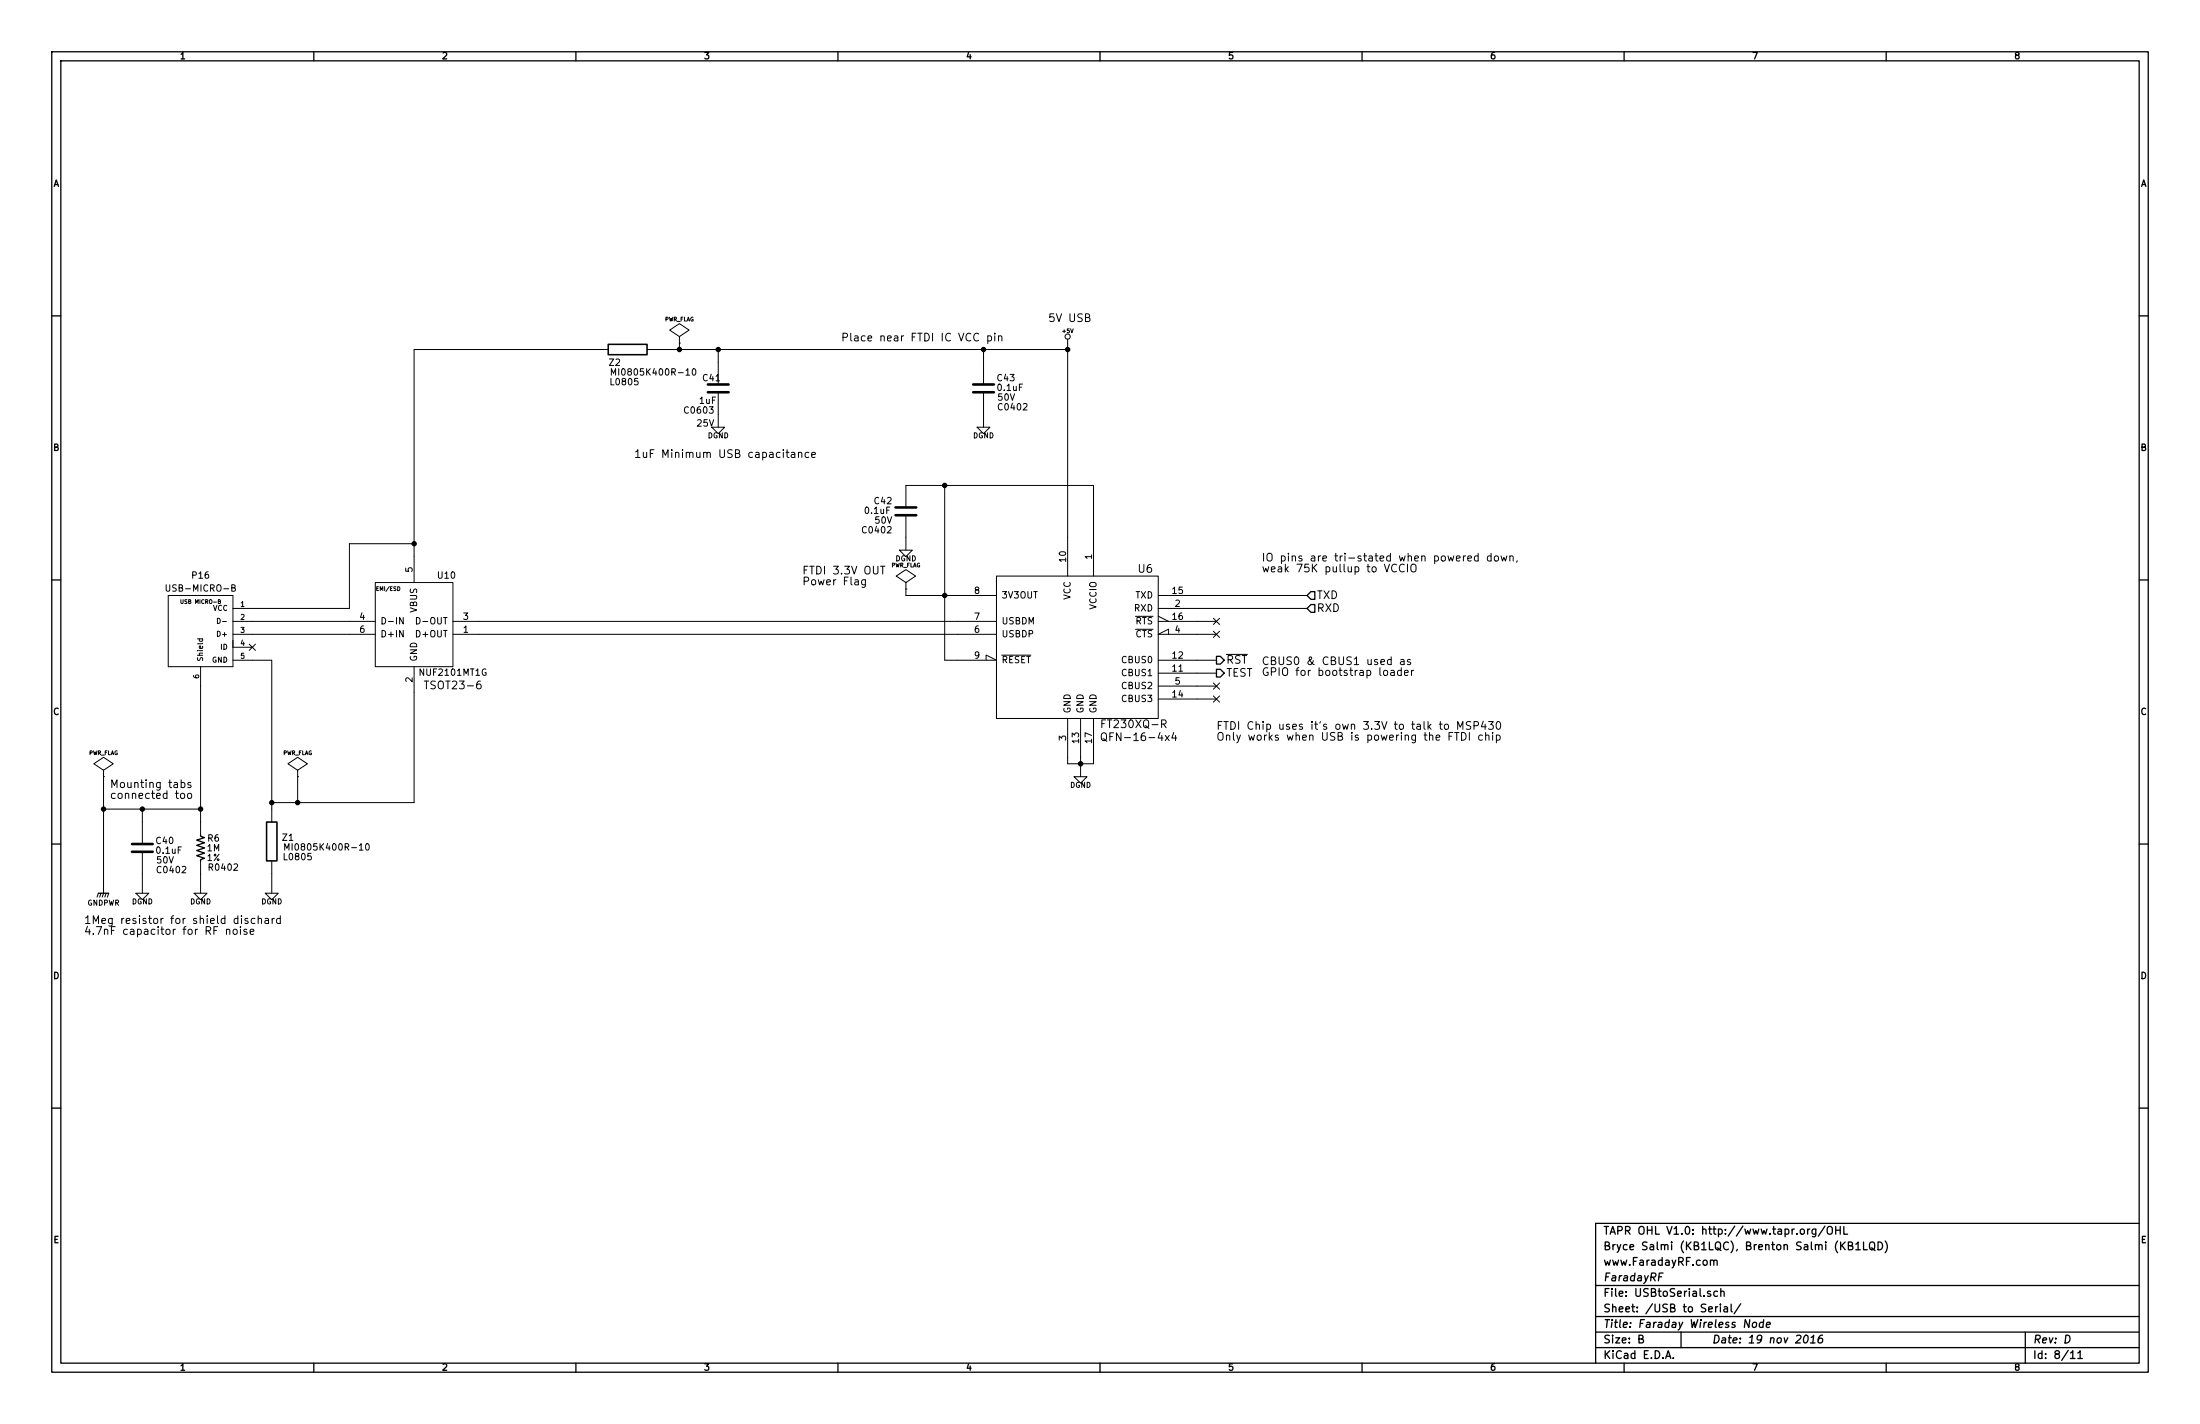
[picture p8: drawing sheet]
EESchema Schematic File Version 2
LIBS:power
LIBS:conn
LIBS:device
LIBS:74xgxx
LIBS:KB1LQC
LIBS:Faraday-cache
EELAYER 27 0
EELAYER END
$Descr B 17000 11000
encoding utf-8
Sheet 8 11
Title "Faraday Wireless Node"
Date "19 nov 2016"
Rev "D"
Comp "FaradayRF"
Comment1 "www.FaradayRF.com"
Comment2 "Bryce Salmi (KB1LQC), Brenton Salmi (KB1LQD)"
Comment3 "TAPR OHL V1.0: http://www.tapr.org/OHL"
Comment4 ""
$EndDescr
$Comp
L MI0805K400R-10 Z1
U 1 1
P 2100 6500
F 0 "Z1" H 2225 6525 50  0000 C CNN
F 1 "MI0805K400R-10" H 2525 6450 50  0000 C CNN
F 2 "L0805" H 2300 6375 50  0000 C CNN
F 3 "" H 2100 6500 60  0000 C CNN
	1    2100 6500
	1    0    0    -1  
$EndComp
$Comp
L PWR_FLAG #FLG073
U 1 1
P 800 6000
F 0 "#FLG073" H 800 6095 30  0001 C CNN
F 1 "PWR_FLAG" H 800 6180 30  0000 C CNN
F 2 "" H 800 6000 60  0000 C CNN
F 3 "" H 800 6000 60  0000 C CNN
	1    800  6000
	1    0    0    -1  
$EndComp
$Comp
L MI0805K400R-10 Z2
U 1 1
P 4850 2700
F 0 "Z2" V 4750 2800 50  0000 C CNN
F 1 "MI0805K400R-10" V 4675 2500 50  0000 C CNN
F 2 "L0805" V 4600 2725 50  0000 C CNN
F 3 "" H 4850 2700 60  0000 C CNN
	1    4850 2700
	0    -1   -1   0   
$EndComp
Text HLabel 10100 4600 2    60   Input ~ 0
TXD
Text HLabel 10100 4700 2    60   Input ~ 0
RXD
$Comp
L C C43
U 1 1
P 7600 3000
F 0 "C43" H 7700 3075 50  0000 L CNN
F 1 "0.1uF" H 7700 3000 50  0000 L CNN
F 2 "C0402" H 7825 2850 50  0000 C CNN
F 3 "" H 7600 3000 60  0000 C CNN
F 4 "50V" H 7775 2925 50  0000 C CNN "Voltage"
	1    7600 3000
	1    0    0    -1  
$EndComp
Text Notes 6500 2650 0    60   ~ 0
Place near FTDI IC VCC pin
$Comp
L R_US R6
U 1 1
P 1550 6550
F 0 "R6" H 1450 6475 50  0000 C CNN
F 1 "1M" H 1450 6550 50  0000 C CNN
F 2 "R0402" H 1375 6700 50  0000 C CNN
F 3 "" H 1550 6550 60  0000 C CNN
F 4 "1%" H 1450 6625 50  0000 C CNN "Tolerance"
	1    1550 6550
	-1   0    0    1   
$EndComp
NoConn ~ 9400 5300
$Comp
L C C42
U 1 1
P 7000 3950
F 0 "C42" H 6750 4025 50  0000 L CNN
F 1 "0.1uF" H 6675 3950 50  0000 L CNN
F 2 "C0402" H 6775 3800 50  0000 C CNN
F 3 "" H 7000 3950 60  0000 C CNN
F 4 "50V" H 6825 3875 50  0000 C CNN "Voltage"
	1    7000 3950
	1    0    0    -1  
$EndComp
Text Notes 9400 5650 0    60   ~ 0
FTDI Chip uses it's own 3.3V to talk to MSP430\nOnly works when USB is powering the FTDI chip
Text Notes 8100 2500 0    60   ~ 0
5V USB
$Comp
L PWR_FLAG #FLG074
U 1 1
P 7000 4550
F 0 "#FLG074" H 7000 4645 30  0001 C CNN
F 1 "PWR_FLAG" H 7000 4730 30  0000 C CNN
F 2 "" H 7000 4550 60  0000 C CNN
F 3 "" H 7000 4550 60  0000 C CNN
	1    7000 4550
	1    0    0    -1  
$EndComp
Text Notes 6200 4450 0    60   ~ 0
FTDI 3.3V OUT\nPower Flag
$Comp
L PWR_FLAG #FLG075
U 1 1
P 5250 2650
F 0 "#FLG075" H 5250 2745 30  0001 C CNN
F 1 "PWR_FLAG" H 5250 2830 30  0000 C CNN
F 2 "" H 5250 2650 60  0000 C CNN
F 3 "" H 5250 2650 60  0000 C CNN
	1    5250 2650
	1    0    0    -1  
$EndComp
$Comp
L DGND #PWR076
U 1 1
P 8350 6000
F 0 "#PWR076" H 8350 6000 40  0001 C CNN
F 1 "DGND" H 8350 5930 40  0000 C CNN
F 2 "~" H 8350 6000 60  0000 C CNN
F 3 "~" H 8350 6000 60  0000 C CNN
	1    8350 6000
	1    0    0    -1  
$EndComp
$Comp
L DGND #PWR077
U 1 1
P 7000 4250
F 0 "#PWR077" H 7000 4250 40  0001 C CNN
F 1 "DGND" H 7000 4180 40  0000 C CNN
F 2 "~" H 7000 4250 60  0000 C CNN
F 3 "~" H 7000 4250 60  0000 C CNN
	1    7000 4250
	1    0    0    -1  
$EndComp
$Comp
L DGND #PWR078
U 1 1
P 7600 3300
F 0 "#PWR078" H 7600 3300 40  0001 C CNN
F 1 "DGND" H 7600 3230 40  0000 C CNN
F 2 "~" H 7600 3300 60  0000 C CNN
F 3 "~" H 7600 3300 60  0000 C CNN
	1    7600 3300
	1    0    0    -1  
$EndComp
$Comp
L DGND #PWR079
U 1 1
P 2100 6900
F 0 "#PWR079" H 2100 6900 40  0001 C CNN
F 1 "DGND" H 2100 6830 40  0000 C CNN
F 2 "~" H 2100 6900 60  0000 C CNN
F 3 "~" H 2100 6900 60  0000 C CNN
	1    2100 6900
	1    0    0    -1  
$EndComp
$Comp
L DGND #PWR080
U 1 1
P 1550 6900
F 0 "#PWR080" H 1550 6900 40  0001 C CNN
F 1 "DGND" H 1550 6830 40  0000 C CNN
F 2 "~" H 1550 6900 60  0000 C CNN
F 3 "~" H 1550 6900 60  0000 C CNN
	1    1550 6900
	1    0    0    -1  
$EndComp
$Comp
L +5V #PWR081
U 1 1
P 8250 2650
F 0 "#PWR081" H 8250 2740 20  0001 C CNN
F 1 "+5V" H 8250 2740 30  0000 C CNN
F 2 "" H 8250 2650 60  0000 C CNN
F 3 "" H 8250 2650 60  0000 C CNN
	1    8250 2650
	1    0    0    -1  
$EndComp
$Comp
L C C41
U 1 1
P 5550 3000
F 0 "C41" H 5425 3075 50  0000 L CNN
F 1 "1uF" H 5400 2900 50  0000 L CNN
F 2 "C0603" H 5400 2825 50  0000 C CNN
F 3 "" H 5550 3000 60  0000 C CNN
F 4 "25V" H 5450 2725 50  0000 C CNN "Voltage"
	1    5550 3000
	1    0    0    -1  
$EndComp
$Comp
L DGND #PWR082
U 1 1
P 5550 3300
F 0 "#PWR082" H 5550 3300 40  0001 C CNN
F 1 "DGND" H 5550 3230 40  0000 C CNN
F 2 "~" H 5550 3300 60  0000 C CNN
F 3 "~" H 5550 3300 60  0000 C CNN
	1    5550 3300
	1    0    0    -1  
$EndComp
Text Notes 4900 3550 0    60   ~ 0
1uF Minimum USB capacitance
Text HLabel 9400 5100 2    60   Output ~ 0
~RST~
Text HLabel 9400 5200 2    60   Output ~ 0
TEST
Text Notes 9750 5150 0    60   ~ 0
CBUS0 & CBUS1 used as\nGPIO for bootstrap loader
$Comp
L NUF2101MT1G U10
U 1 1
P 3200 4850
F 0 "U10" H 3450 5250 50  0000 C CNN
F 1 "NUF2101MT1G" H 3500 4500 50  0000 C CNN
F 2 "TSOT23-6" H 3500 4400 60  0000 C CNN
F 3 "" H 3200 5550 60  0000 C CNN
	1    3200 4850
	1    0    0    -1  
$EndComp
$Comp
L FT230XQ-R U6
U 1 1
P 8350 5000
F 0 "U6" H 8850 5600 60  0000 C CNN
F 1 "FT230XQ-R" H 8500 4400 60  0000 L CNN
F 2 "QFN-16-4x4" H 8800 4300 60  0000 C CNN
F 3 "~" H 8350 5000 60  0000 C CNN
	1    8350 5000
	1    0    0    -1  
$EndComp
$Comp
L C C40
U 1 1
P 1100 6550
F 0 "C40" H 1200 6600 50  0000 L CNN
F 1 "0.1uF" H 1200 6525 50  0000 L CNN
F 2 "C0402" H 1325 6375 50  0000 C CNN
F 3 "" H 1100 6550 60  0000 C CNN
F 4 "50V" H 1275 6450 50  0000 C CNN "Voltage"
	1    1100 6550
	1    0    0    -1  
$EndComp
$Comp
L DGND #PWR083
U 1 1
P 1100 6900
F 0 "#PWR083" H 1100 6900 40  0001 C CNN
F 1 "DGND" H 1100 6830 40  0000 C CNN
F 2 "~" H 1100 6900 60  0000 C CNN
F 3 "~" H 1100 6900 60  0000 C CNN
	1    1100 6900
	1    0    0    -1  
$EndComp
$Comp
L GNDPWR #PWR084
U 1 1
P 800 6900
F 0 "#PWR084" H 800 6950 40  0001 C CNN
F 1 "GNDPWR" H 800 6820 40  0000 C CNN
F 2 "" H 800 6900 60  0000 C CNN
F 3 "" H 800 6900 60  0000 C CNN
	1    800  6900
	1    0    0    -1  
$EndComp
Text Notes 850  6100 0    60   ~ 0
Mounting tabs\nconnected too
Text Notes 650  7150 0    60   ~ 0
1Meg resistor for shield dischard\n4.7nF capacitor for RF noise
$Comp
L PWR_FLAG #FLG085
U 1 1
P 2300 6000
F 0 "#FLG085" H 2300 6095 30  0001 C CNN
F 1 "PWR_FLAG" H 2300 6180 30  0000 C CNN
F 2 "" H 2300 6000 60  0000 C CNN
F 3 "" H 2300 6000 60  0000 C CNN
	1    2300 6000
	1    0    0    -1  
$EndComp
NoConn ~ 9400 4900
NoConn ~ 9400 4800
Wire Wire Line
	7000 3750 8450 3750
Wire Wire Line
	9250 4800 9400 4800
Wire Wire Line
	9250 4900 9400 4900
Wire Wire Line
	8250 5900 8250 5850
Connection ~ 8350 5900
Wire Wire Line
	8250 5900 8450 5900
Wire Wire Line
	8450 5900 8450 5850
Connection ~ 2300 6200
Wire Wire Line
	2300 6000 2300 6200
Connection ~ 800  6250
Connection ~ 1100 6250
Wire Wire Line
	800  6000 800  6900
Connection ~ 1550 6250
Wire Wire Line
	800  6250 1550 6250
Wire Wire Line
	1100 6350 1100 6250
Wire Wire Line
	1100 6750 1100 6900
Connection ~ 2100 6200
Wire Wire Line
	2100 6200 3200 6200
Wire Wire Line
	3200 6200 3200 5350
Wire Wire Line
	3700 4900 7400 4900
Wire Wire Line
	3700 4800 7400 4800
Wire Wire Line
	3200 4300 3200 2700
Wire Wire Line
	2700 4200 2700 4700
Wire Wire Line
	2700 4700 1950 4700
Wire Wire Line
	1950 4900 2700 4900
Wire Wire Line
	2700 4800 1950 4800
Connection ~ 5550 2700
Wire Wire Line
	5550 2700 5550 2800
Wire Wire Line
	5550 3200 5550 3300
Wire Wire Line
	9250 5100 9400 5100
Wire Wire Line
	9250 5200 9400 5200
Wire Wire Line
	9250 5300 9400 5300
Wire Wire Line
	5250 2650 5250 2700
Connection ~ 5250 2700
Wire Wire Line
	1550 6750 1550 6900
Connection ~ 7300 4600
Wire Wire Line
	7000 4550 7000 4600
Wire Wire Line
	7000 4250 7000 4150
Wire Wire Line
	7000 4600 7400 4600
Wire Wire Line
	7300 5100 7400 5100
Wire Wire Line
	7300 3750 7300 5100
Connection ~ 7600 2700
Wire Wire Line
	7600 2700 7600 2800
Wire Wire Line
	7600 3300 7600 3200
Wire Wire Line
	8250 2650 8250 4150
Wire Wire Line
	9250 4700 10100 4700
Wire Wire Line
	9250 4600 10100 4600
Wire Wire Line
	8450 3750 8450 4150
Wire Wire Line
	8350 5850 8350 6000
Wire Wire Line
	5100 2700 8250 2700
Wire Wire Line
	3200 2700 4600 2700
Wire Wire Line
	2100 6900 2100 6750
Wire Wire Line
	2100 5100 2100 6250
Connection ~ 7300 3750
$Comp
L USB-MICRO-B P16
U 1 1
P 1400 4850
F 0 "P16" H 1550 5250 50  0000 C CNN
F 1 "USB-MICRO-B" H 1550 5150 50  0000 C CNN
F 2 "10118192-0001LF" H 1400 4850 50  0001 C CNN
F 3 "~" H 1400 4850 60  0000 C CNN
	1    1400 4850
	1    0    0    -1  
$EndComp
Wire Wire Line
	1950 5100 2100 5100
Wire Wire Line
	1550 5300 1550 6350
Text Notes 9750 4350 0    60   ~ 0
IO pins are tri-stated when powered down,\nweak 75K pullup to VCCIO
NoConn ~ 1950 5000
NoConn ~ 9400 5400
Wire Wire Line
	9250 5400 9400 5400
Wire Wire Line
	2700 4200 3200 4200
Connection ~ 3200 4200
Connection ~ 8250 2700
$EndSCHEMATC
